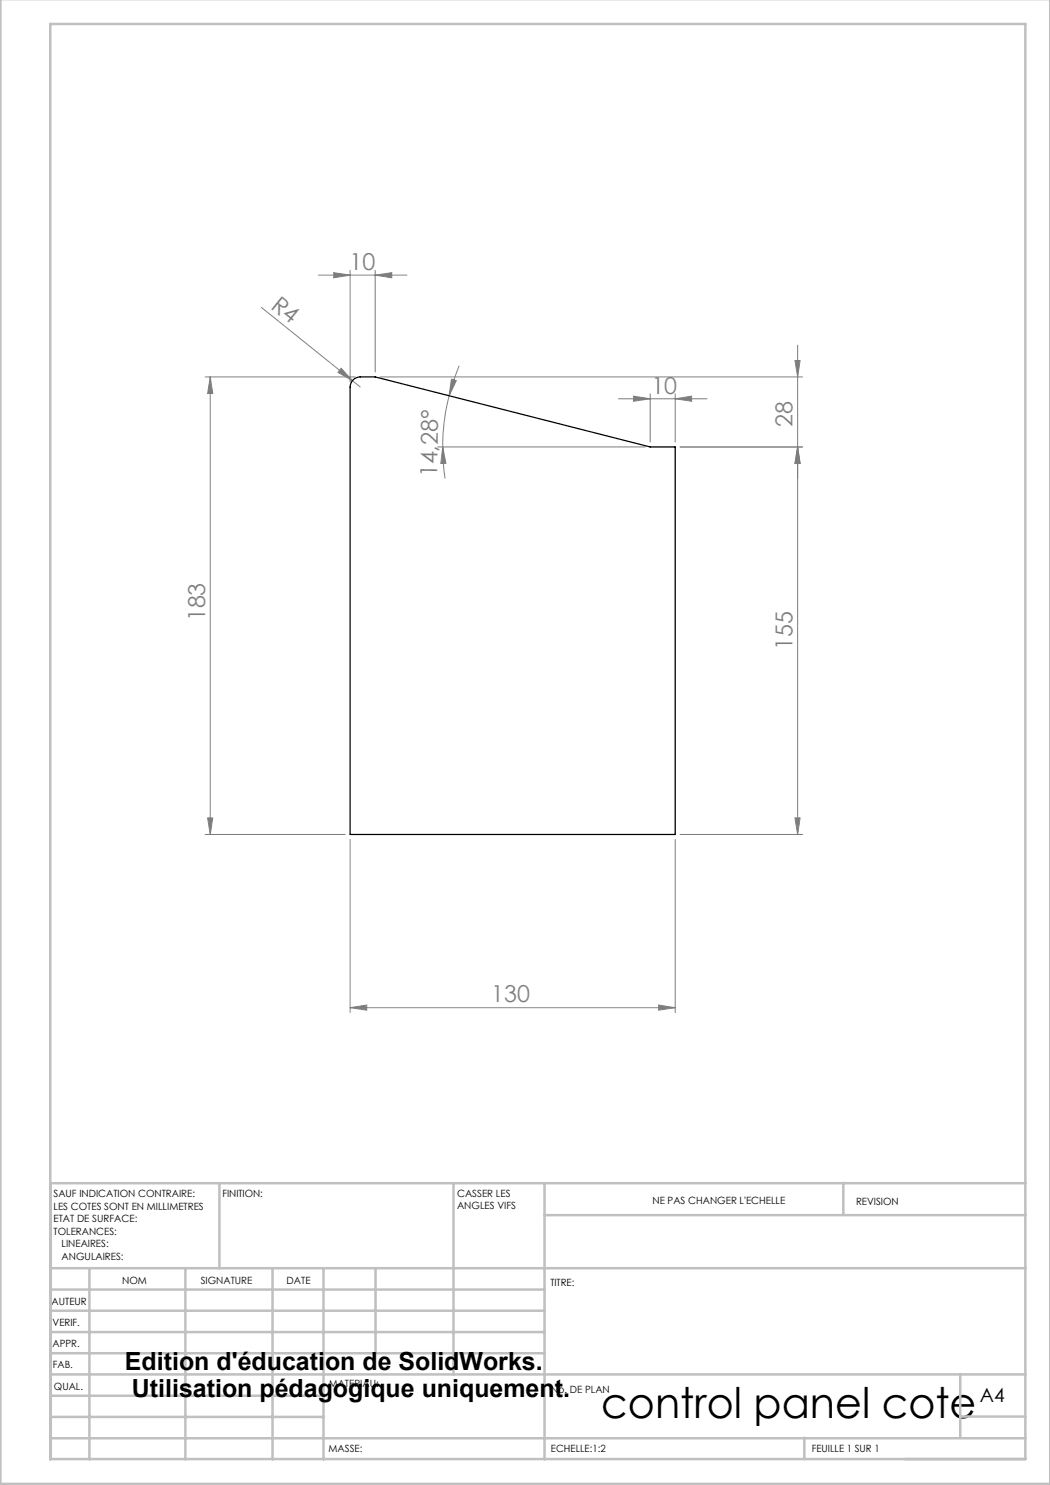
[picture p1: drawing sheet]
<svg xmlns="http://www.w3.org/2000/svg" width="210mm" height="297mm" viewBox="0 0 210 297" stroke-linecap="round" stroke-linejoin="round" font-family="sans-serif">
<g fill="none" stroke="#808080" stroke-width=".2">
<path d="M63.7 55h17.7M66.7 54.5l3.3 .5-3.3 .6zM70 54v22.4M75 55l3.4-.5v1.1zM75 54v20.4M41 75.4h30M42.1 75.4l.4 3.3h-1zM42.1 75.4v91.5M52.3 61.5l18.2 14.6M68.2 73.7l2.3 2.4-2.9-1.6zM70.5 76.1l1.5 1.3M76 75.4h84.5"/>
<path d="M89.8 79.2a43.2 43.2 0 0 0-1.3 10.2M90.3 75.8l1 .3-1.5 3.1zM91.8 73.2l-2 6M123.7 79.8h17.7M126.7 79.2l3.3 .6-3.3 .5zM130 78.8v9.6M135 79.8l3.3-.6v1.1zM135 78.8v9.6M159 72.1h1l-.5 3.3zM159.5 69v97.9M87.5 89.4h41.5M88.5 89.4l.7 3.3h-1z"/>
<path d="M88.5 89.4l.2 3.2 .3 3.1M136 89.4h24.5M159.5 89.4l.5 3.3h-1zM41 166.9h28M41.5 163.6h1l-.4 3.3zM70 167.9v34.6M135 167.9v34.6M136 166.9h24.5M159 163.6h1l-.5 3.3zM70 201.5l3.3-.5v1zM70 201.5h65M131.7 201l3.3 .5-3.3 .5z"/>
</g>
<g fill="none" stroke="#c0c0c0" stroke-width=".5">
<path d="M.1 -.1v296.9h209.9v-296.9M10.1 4.8h195v287h-195zM43.9 236.6v17M90.7 236.6v38.3M108.9 236.6v55.3M168.7 236.6v6.3M205.1 236.6h-195v55.3M10.1 253.6h195M10.1 257.9h98.8M17.9 253.6v38.3M37.1 253.6v38.3M54.5 253.6v38.3"/>
<path d="M64.7 253.6v38.3M75.1 253.6v17M108.9 243h96.2M10.1 270.6h98.8M10.1 266.4h98.8M10.1 262.1h98.8M10.1 279.1h54.6M10.1 274.9h195M192.1 274.8v12.7M10.1 287.7h195M10.1 283.4h54.6M160.9 287.5v4.3"/>
<path d="M192.1 283.3h13"/>
</g>
<g fill="#808080">
<path d="M68.2 73.7l2.3 2.4-2.9-1.6z"/>
<path d="M135 79.8l3.3-.6v1.1zM126.7 79.2l3.3 .6-3.3 .5z"/>
<path d="M90.3 75.8l1 .3-1.5 3.1zM88.5 89.4l.7 3.3h-1z"/>
<path d="M159.5 89.4l.5 3.3h-1zM159 72.1h1l-.5 3.3z"/>
<path d="M41.5 163.6h1l-.4 3.3zM42.1 75.4l.4 3.3h-1z"/>
<path d="M159 163.6h1l-.5 3.3zM159.5 89.4l.5 3.3h-1z"/>
<path d="M70 201.5l3.3-.5v1zM131.7 201l3.3 .5-3.3 .5z"/>
<path d="M66.7 54.5l3.3 .5-3.3 .6zM75 55l3.4-.5v1.1z"/>
</g>
<path d="M70.6 76l1-.6h3.4l55 14h5v77.5h-65v-89.5l.2-.8z" fill="none" stroke="#000" stroke-width=".25"/>
<text font-size="8.5" x="120.2" y="283.5">control panel cote</text>
<g font-size="5">
<text x="25" y="273.9">Edition d'éducation de SolidWorks.</text>
<text x="26.4" y="279.4">Utilisation pédagogique uniquement.</text>
</g>
<g font-size="4.7" fill="#808080">
<text x="69.9" y="54">10</text>
<text x="53.9" y="61.5" transform="rotate(39 53.9 61.5)">R4</text>
<text x="130.3" y="78.7">10</text>
<text x="158.5" y="85.5" transform="rotate(-90 158.5 85.5)">28</text>
<text x="87.4" y="95.5" transform="rotate(-89 87.4 95.5)">14,28°</text>
<text x="41" y="124.3" transform="rotate(-90 41 124.3)">183</text>
<text x="158.5" y="130.1" transform="rotate(-90 158.5 130.1)">155</text>
<text x="98.2" y="200.5">130</text>
</g>
<text font-size="3.9" x="196" y="280.4">A4</text>
<g font-size="2">
<text x="10.7" y="239.5">SAUF INDICATION CONTRAIRE:</text>
<text x="44.5" y="239.5">FINITION:</text>
<text x="91.4" y="239.4">CASSER LES</text>
<text x="10.7" y="242">LES COTES SONT EN MILLIMETRES</text>
<text x="10.7" y="244.5">ETAT DE SURFACE:</text>
<text x="91.4" y="241.9">ANGLES VIFS</text>
<text x="130.5" y="240.8">NE PAS CHANGER L'ECHELLE</text>
<text x="171.2" y="241">REVISION</text>
<text x="10.7" y="247">TOLERANCES:</text>
<text x="12.3" y="249.5">LINEAIRES:</text>
<text x="12.3" y="252">ANGULAIRES:</text>
<text x="24.4" y="256.9">NOM</text>
<text x="40.1" y="256.8">SIGNATURE</text>
<text x="57.3" y="256.8">DATE</text>
<text x="110.1" y="257.1">TITRE:</text>
<text x="10.3" y="260.9">AUTEUR</text>
<text x="10.5" y="269.3">APPR.</text>
<text x="10.5" y="265.2">VERIF.</text>
<text x="10.6" y="273.6">FAB.</text>
<text x="10.8" y="278">QUAL.</text>
<text x="65.8" y="277.4">MATERIAU:</text>
<text x="110.2" y="278.5">No. DE PLAN</text>
<text x="65.7" y="290.4">MASSE:</text>
<text x="110.2" y="290.5">ECHELLE:1:2</text>
<text x="162.4" y="290.4">FEUILLE 1 SUR 1</text>
</g>
</svg>
